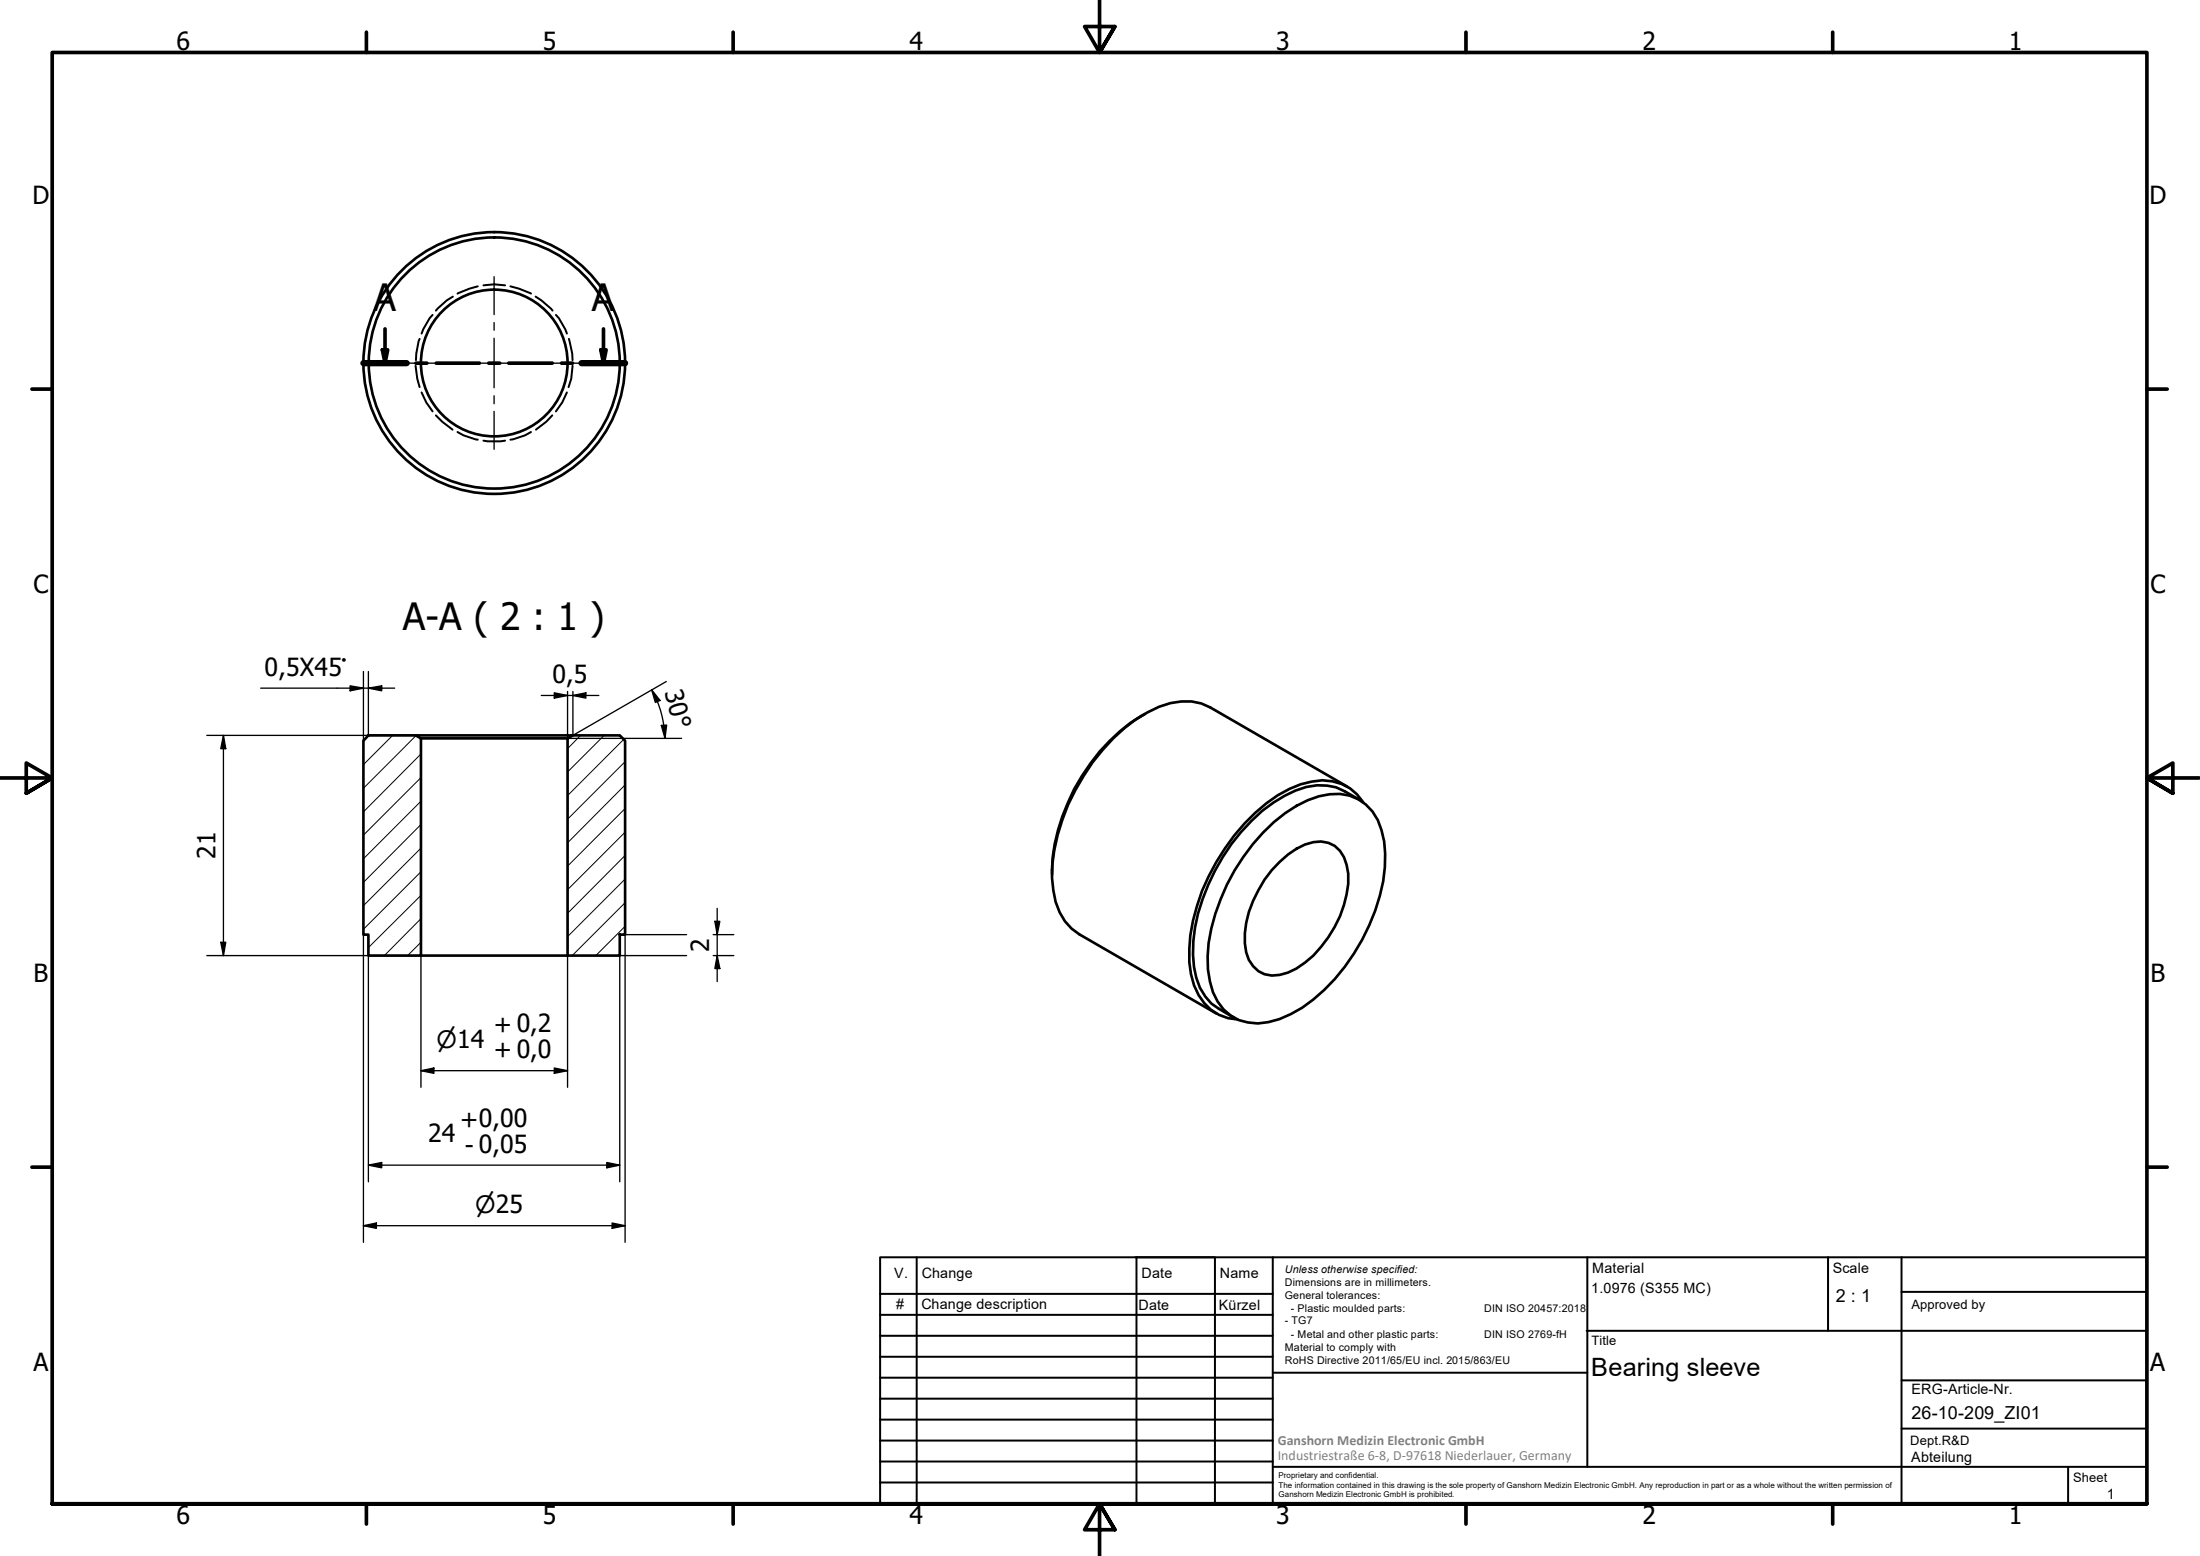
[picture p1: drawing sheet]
<svg xmlns="http://www.w3.org/2000/svg" width="420mm" height="297mm" viewBox="0 0 420 297" stroke-linecap="round" stroke-linejoin="round" font-family="sans-serif">
<!-- layer: Hatch (ISO) -->
<g fill="none" stroke="#000" stroke-width=".19">
<path d="M70.5 140.4l-1.1 1.1M75 140.4l-5.6 5.6M79.4 140.4l-10 10.1M80.4 157.4l-11 11.1M80.4 153l-11 10.9M80.4 148.4l-11 11M80.4 143.9l-11 11.1M110.9 140.4l-2.5 2.5M115.4 140.4l-7 7M119.1 141.1l-10.7 10.8M119.4 158.9l-11 10.9M119.4 154.4l-11 10.9"/>
<path d="M119.4 149.8l-11 11.1M119.4 145.4l-11 11M80.4 179.9l-2.5 2.5M80.4 175.4l-7 7M80.4 170.9l-10 10M80.4 166.4l-11 11M80.4 161.9l-11 11M119.4 176.8l-5.6 5.6M119.4 172.3l-10.1 10.1M119.4 167.8l-11 11M119.4 163.3l-11 11.1M118.4 182.3l-.1 .1"/>
</g>
<!-- layer: Hidden (ISO) -->
<g fill="none" stroke="#000" stroke-width=".38">
<path d="M86.5 56.6l-1.2 .7-2.1 2M91.2 54.7l-1.5 .4-2.3 1M92.3 54.5l2.1-.2 2.1 .2M97.5 54.7l1.6 .4 2.3 1M102.3 56.6l1.1 .7 2.1 2M79.4 69.8l.3 2.5 .4 1.6M80.1 64.7l-.6 2.8-.1 1.3M80.5 74.9l.9 1.9 1.2 1.7M82.6 60.1l-.6 .7-1.2 2.1-.3 .8M83.2 79.3l1.3 1.2 1.9 1.5M105.5 79.3l-1.2 1.2-1.9 1.5M106.2 60.1l.5 .7 1.2 2.1 .4 .8"/>
<path d="M108.3 74.9l-.9 1.9-1.2 1.7M108.6 64.7l.7 2.8v1.3M109.3 69.8l-.2 2.5-.5 1.6M87.4 82.5l1.1 .6 2.7 .8M92.3 84.1l.9 .2 3.3-.2M101.4 82.5l-1.1 .6-2.8 .8"/>
</g>
<!-- layer: Visible (ISO) -->
<g fill="none" stroke="#000" stroke-width=".51">
<path d="M218.6 136.3a35.1 35.1 0 0 0-14.6 16.9 31.9 31.9 0 0 0-3.1 13.7M70.4 140.4h9l1 .6v41.4h-10v-4h-1v-37zM79.4 140.4h30M80.4 141h28M108.4 141l1-.6h9l1 1v37h-1v4h-10zM241.2 158.9a22.1 22.1 0 0 1 12.7-7.3 8.8 8.8 0 0 1 9.9 6.9 22.6 22.6 0 0 1-.3 12.5 38.8 38.8 0 0 1-14.8 21.4 17 17 0 0 1-8.5 3 8.8 8.8 0 0 1-8.6-6 23.3 23.3 0 0 1 .5-14.9 39.7 39.7 0 0 1 9.1-15.6zM257.3 150.2l-26.2-15.1a10.7 10.7 0 0 0-9.7-.2 31.1 31.1 0 0 0-12.7 10.6 39.7 39.7 0 0 0-7.7 19.5 19.4 19.4 0 0 0 1.4 9.2l1 1.7 1.3 1.4 1.4 1.1 26.2 15.1M259.6 152.6l-2.8-1.5a10.4 10.4 0 0 0-9.4-.2 29.3 29.3 0 0 0-12.2 10.2 39.1 39.1 0 0 0-7.3 18.6 18 18 0 0 0 1.3 8.9l1 1.6 1.1 1.4 4.3 2.6M260.3 153.1a9.1 9.1 0 0 0-9.8-3.9 21.4 21.4 0 0 0-10.8 6 41 41 0 0 0-12.4 23.3 18.8 18.8 0 0 0 1.6 11.5 8.8 8.8 0 0 0 7.4 4.6M244.4 164.5a12 12 0 0 1 7.9-3.9 5.1 5.1 0 0 1 4.9 4.5 13.6 13.6 0 0 1-.5 7.7 22.4 22.4 0 0 1-9.1 12.1 7.8 7.8 0 0 1-6.1 1.1 6.1 6.1 0 0 1-3.8-5.9 21.4 21.4 0 0 1 6.7-15.6zM80.4 182.4h28"/>
<circle cx="94.4" cy="69.3" r="25"/>
<circle cx="94.4" cy="69.3" r="24"/>
<circle cx="94.4" cy="69.3" r="14"/>
</g>
<!-- layer: Section Line (ISO) -->
<path d="M69.4 69.3h8.3M73 66.8h1l-.5 2.5zM73.5 62.8v6.5M79.4 69.3h2.1M83.3 69.3h8.3M93.3 69.3h2.1M97.2 69.3h8.3M107.3 69.3h2M111.1 69.3h8.3M114.7 66.8h1.1l-.5 2.5zM115.3 62.8v6.5" fill="none" stroke="#000" stroke-width=".7"/>
<path d="M69.4 69.3h8.3M111.1 69.3h8.3" fill="none" stroke="#000" stroke-width="1.2"/>
<path d="M73 66.8h1l-.5 2.5zM114.7 66.8h1.1l-.5 2.5z" fill="#000"/>
<!-- layer: Border (ISO) -->
<g fill="none" stroke="#000" stroke-width=".7">
<path d="M70 6.1v3.9M140 6.1v3.9M210 0v10l-2.9-4.9h5.8l-2.9 4.9 2.9-4.9M280 6.1v3.9M350 6.1v3.9M6.1 74.3h3.9M410 74.3h3.9M0 148.5h10l-5-2.8v5.7l5-2.9-5 2.9M420 148.5h-10l5-2.8v5.7l-5-2.9 5 2.9M6.1 222.8h3.9M410 222.8h3.9M10 287.1v-277.1h400v277.1h-400h400"/>
<path d="M70 287.1v3.8M140 287.1v3.8M212.9 292l-2.9-4.9 2.9 4.9h-5.8l2.9-4.9v9.9M280 287.1v3.8M350 287.1v3.8"/>
</g>
<!-- layer: TitleBlock -->
<g fill="none" stroke="#000" stroke-width=".38">
<path d="M168.1 251h75M168.1 247h75M168.1 255h75M168.1 259h75M175.1 240v47M216.9 240h15M217 240v47M232 240v47M243.1 240.1v46.9h-75v-47h241.9v47.1h-167M303 254h107M303.1 240v40M349.1 240v14"/>
<path d="M363.2 240v47.1M363.2 246.6h46.8M168.1 271h75M168.1 263h75M168.1 267h75M168.1 275h75M168.1 279h75M243.1 262.1h60M363.2 272.7h46.8M363.2 263.5h46.8M168.1 283h75M216.9 287h15"/>
<path d="M243.1 280h166.9M395 280.1v7"/>
</g>
<!-- layer: Dimension (ISO) -->
<g fill="none" stroke="#000" stroke-width=".25">
<path d="M49.8 131.4h25.6M66.9 130.9l2.5 .5-2.5 .5zM69.4 128.2v13.2M70.4 131.4l2.5-.5v1zM70.4 128.2v12.2M103.4 132.8h11M105.9 132.3l2.5 .5-2.5 .5zM108.4 132v9h21.8M109.4 132.8l2.5-.5v1zM124.5 131.7l1.5 2-.8 .4zM124.5 131.7l1.1 2.2M125.5 133.9l.9 2.6 .4 2"/>
<path d="M126.3 138.5l1-.1-.3 2.6zM126.8 138.5l.2 2.5M127.3 130.1l-17.9 10.3v-8.4M39.5 140.4h39.9M42.7 140.4l.4 2.5h-.9zM42.7 140.4v42M42.2 179.9h.9l-.4 2.5zM69.4 178.4v58.8M131.1 178.4h-11.7v58.8M136.2 178.4h3.9M136.5 175.9h1l-.5 2.5zM137 173.4v14"/>
<path d="M39.5 182.4h40.9v25.2M70.4 182.4v43.2M108.4 182.4v25.2M131.1 182.4h-12.7v43.2M136.2 182.4h3.9M137 182.4l.5 2.5h-1zM80.4 204.4l2.5-.5v1zM80.4 204.4h28M105.9 203.9l2.5 .5-2.5 .5zM69.4 234l2.5-.5v1zM69.4 234h50M70.4 222.4l2.5-.5v1z"/>
<path d="M70.4 222.4h48M115.9 221.9l2.5 .5-2.5 .5zM116.9 233.5l2.5 .5-2.5 .5z"/>
</g>
<g fill="#000">
<path d="M66.9 130.9l2.5 .5-2.5 .5zM70.4 131.4l2.5-.5v1zM105.9 132.3l2.5 .5-2.5 .5zM109.4 132.8l2.5-.5v1zM124.5 131.7l1.5 2-.8 .4zM126.3 138.5l1-.1-.3 2.6zM42.7 140.4l.4 2.5h-.9zM42.2 179.9h.9l-.4 2.5zM136.5 175.9h1l-.5 2.5zM137 182.4l.5 2.5h-1zM80.4 204.4l2.5-.5v1zM105.9 203.9l2.5 .5-2.5 .5z"/>
<path d="M69.4 234l2.5-.5v1zM70.4 222.4l2.5-.5v1zM115.9 221.9l2.5 .5-2.5 .5zM116.9 233.5l2.5 .5-2.5 .5z"/>
</g>
<!-- layer: Center Mark (ISO) -->
<path d="M94.4 52.8v7.3M77.9 69.3h7.3M86.6 69.3h1.5M89.7 69.3h9.4M94.4 61.6v1.4M94.4 64.6v9.4M94.4 75.6v1.5M94.4 78.5v7.3M100.6 69.3h1.5M103.6 69.3h7.3" fill="none" stroke="#000" stroke-width=".25"/>
<g font-size="7.2">
<text x="71.3" y="59.3">A</text>
<text x="113" y="59.3">A</text>
<text x="77" y="120.2">A-A ( 2 : 1 )</text>
</g>
<g font-size="4.8">
<text x="33.7" y="9.6">6</text>
<text x="103.7" y="9.6">5</text>
<text x="173.7" y="9.6">4</text>
<text x="243.7" y="9.6">3</text>
<text x="313.7" y="9.6">2</text>
<text x="383.7" y="9.6">1</text>
<text x="6.2" y="38.9">D</text>
<text x="410.5" y="38.9">D</text>
<text x="6.4" y="113.1">C</text>
<text x="410.7" y="113.1">C</text>
<text x="50.5" y="129">0,5X45°</text>
<text x="105.5" y="130.4">0,5</text>
<text x="126.9" y="132.1" transform="rotate(75 126.9 132.1)">30°</text>
<text x="41.1" y="164" transform="rotate(-90 41.1 164)">21</text>
<text x="135.4" y="181.7" transform="rotate(-90 135.4 181.7)">2</text>
<text x="6.4" y="187.4">B</text>
<text x="410.7" y="187.4">B</text>
<text x="94.3" y="197.3">+ 0,2</text>
<text x="94.3" y="202">+ 0,0</text>
<text x="87.9" y="215.3">+0,00</text>
<text x="81.8" y="218">24</text>
<text x="88.8" y="220.2">- 0,05</text>
<text x="6.4" y="261.7">A</text>
<text x="303.9" y="262.6">Bearing sleeve</text>
<text x="410.7" y="261.7">A</text>
<text x="33.7" y="290.9">6</text>
<text x="103.7" y="290.9">5</text>
<text x="173.7" y="290.9">4</text>
<text x="243.7" y="290.9">3</text>
<text x="313.7" y="290.9">2</text>
<text x="383.7" y="290.9">1</text>
</g>
<g font-size="4.6">
<text x="83.4" y="200">⌀14</text>
<text x="90.7" y="231.6">⌀25</text>
</g>
<g font-size="3.4">
<text x="350.6" y="248.5">2 : 1</text>
<text x="365.1" y="270.9">26-10-209_ZI01</text>
</g>
<g font-size="2.7">
<text x="170.8" y="244">V.</text>
<text x="176" y="244">Change</text>
<text x="218" y="244">Date</text>
<text x="233" y="244">Name</text>
<text x="304.1" y="243">Material</text>
<text x="350" y="243.1">Scale</text>
<text x="171.1" y="249.9">#</text>
<text x="176" y="249.9">Change description</text>
<text x="217.4" y="250">Date</text>
<text x="232.8" y="250">Kürzel</text>
<text x="303.9" y="246.8">1.0976 (S355 MC)</text>
<text x="365.1" y="266.1">ERG-Article-Nr.</text>
<text x="365" y="279">Abteilung</text>
<text x="402.3" y="286.2">1</text>
</g>
<g font-size="2.7" fill="#808080">
<text x="244" y="275.8">Ganshorn Medizin Electronic GmbH</text>
<text x="244" y="278.7">Industriestraße 6-8, D-97618 Niederlauer, Germany</text>
</g>
<g font-size="2.5">
<text x="365.1" y="249.9">Approved by</text>
<text x="304" y="256.8">Title</text>
<text x="364.8" y="275.8">Dept.R&amp;D</text>
<text x="395.9" y="282.9">Sheet</text>
</g>
<g font-size="2">
<text x="245.4" y="242.9">Unless otherwise specified:</text>
<text x="245.4" y="245.4">Dimensions are in millimeters.</text>
<text x="245.4" y="247.9">General tolerances:</text>
<text x="246.5" y="250.4">- Plastic moulded parts:</text>
<text x="283.5" y="250.4">DIN ISO 20457:2018</text>
<text x="245.4" y="252.8">- TG7</text>
<text x="245.4" y="257.9">Material to comply with</text>
<text x="246.5" y="255.4">- Metal and other plastic parts:</text>
<text x="283.5" y="255.4">DIN ISO 2769-fH</text>
<text x="245.4" y="260.3">RoHS Directive 2011/65/EU incl. 2015/863/EU</text>
</g>
<g font-size="1.5">
<text x="244.2" y="282.2">Proprietary and confidential.</text>
<text x="244.2" y="284">The information contained in this drawing is the sole property of Ganshorn Medizin Electronic GmbH. Any reproduction in part or as a whole without the written permission of</text>
<text x="244.2" y="285.8">Ganshorn Medizin Electronic GmbH is prohibited.</text>
</g>
</svg>
